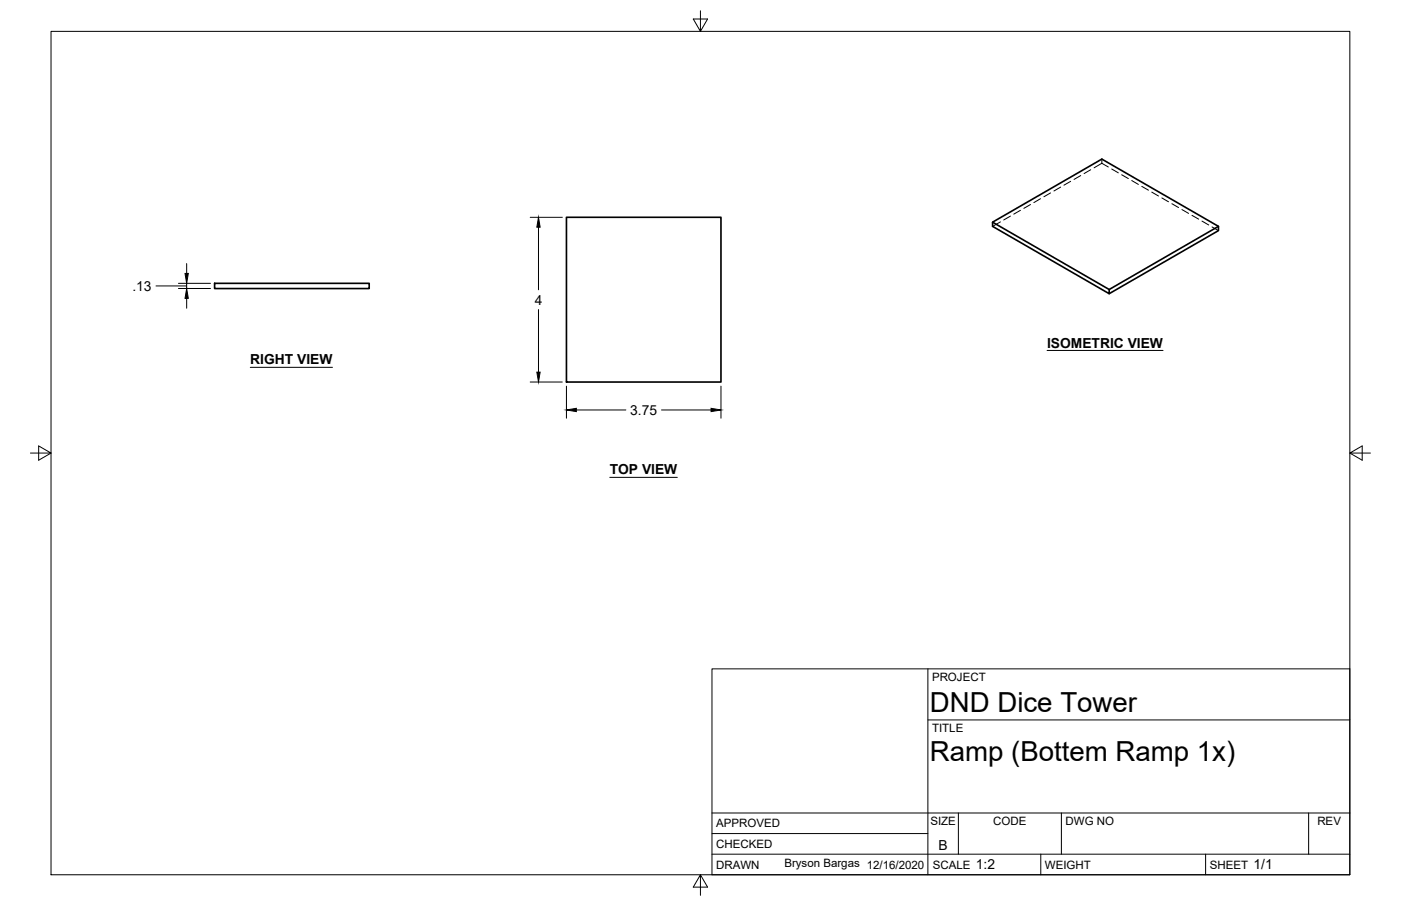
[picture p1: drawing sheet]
<svg xmlns="http://www.w3.org/2000/svg" width="432mm" height="279mm" viewBox="0 0 432 279" stroke-linecap="round" stroke-linejoin="round" font-family="sans-serif">
<!-- layer: Visible -->
<path d="M174.6 67h47.6v50.8h-47.6zM305.9 68.5l36 20.8M375.5 69.8l-33.6 19.5v1.3l-36-20.8v-1.3l33.7-19.4 35.9 20.7v1.3l-33.6 19.5M66.1 87.4h47.7v1.6h-47.7z" fill="none" stroke="#000" stroke-width=".51"/>
<!-- layer: Hidden -->
<g fill="none" stroke="#000" stroke-width=".31">
<path d="M323.8 59.5l-2.1 1.2M326.9 57.7l-2.1 1.2M330 55.9l-2.1 1.2M333.1 54.1l-2.1 1.2M336.2 52.3l-2.1 1.2M339.6 50.4l-2.4 1.4M339.6 49.1v1.3M339.6 50.4l2 1.1M342.6 52.1l2.1 1.2M345.7 53.9l2.1 1.2M348.8 55.7l2.1 1.2M351.9 57.5l2.1 1.2"/>
<path d="M355 59.2l2.1 1.3M308.3 68.4l-2.4 1.4M311.4 66.7l-2 1.1M314.5 64.9l-2 1.1M317.6 63.1l-2 1.2M320.7 61.3l-2.1 1.2M358.1 61l2.1 1.2M361.2 62.8l2 1.2M364.3 64.6l2 1.2M367.4 66.4l2 1.2M370.5 68.2l2 1.2M373.5 70l2 1.1"/>
</g>
<!-- layer: Border -->
<path d="M15.7 9.7h400.3v260.1h-400.3zM215.9 3.3v6.4l-2.2-3.8h4.4l-2.2 3.8M9.4 139.7h6.3l-3.8-2.2v4.4l3.8-2.2M416 139.7l3.8 2.2v-4.4l-3.8 2.2h6.4M215.9 269.8l2.2 3.8h-4.4l2.2-3.8v6.3" fill="none" stroke="#000" stroke-width=".31"/>
<!-- layer: Titleblock -->
<path d="M219.4 206.3h196.6v63.5h-196.6zM286 206.3v63.5M286 222h130M219.4 257.1h66.6M219.4 250.7h196.6M295.4 250.7v12.7M327.1 250.7v12.7M403.3 250.7v12.7M219.4 263.4h196.6M320.8 263.4v6.4M371.6 263.4v6.4" fill="none" stroke="#000" stroke-width=".31"/>
<!-- layer: Dimensions -->
<g fill="none" stroke="#000" stroke-width=".31">
<path d="M163.4 67h9.9M166 70.1v19.3M48.1 88.2h9.4M55 89h9.9M55 87.4h9.9M57.5 81.3v3M57.5 87.4v1.6M57.5 92v3.1M166 95.5v19.3M163.4 117.8h9.9M174.6 119.1v9.9M222.2 119.1v9.9"/>
<path d="M177.6 126.4h15.3M203.9 126.4h15.3"/>
</g>
<path d="M166 67l.5 3.1h-1zM57.5 89l.5 3h-1zM57 84.3h1l-.5 3.1zM165.5 114.8h1l-.5 3zM174.6 126.4l3-.5v1zM219.2 125.9l3 .5-3 .5z" fill="#000" stroke="#000" stroke-width=".31"/>
<!-- layer: Annotations -->
<path d="M77.2 113.3h25.3M322.7 108.1h35.8M187.9 147.2h20.9" fill="none" stroke="#000" stroke-width=".31"/>
<g font-size="8.5">
<text x="286.6" y="219.5">DND Dice Tower</text>
<text x="286.6" y="234.6">Ramp (Bottem Ramp 1x)</text>
</g>
<g font-size="4.3">
<text x="40.8" y="89.7">.13</text>
<text x="164.8" y="93.9">4</text>
<text x="322.7" y="107.2">ISOMETRIC VIEW</text>
<text x="77.2" y="112.4">RIGHT VIEW</text>
<text x="194.2" y="127.9">3.75</text>
<text x="187.9" y="146.3">TOP VIEW</text>
<text x="289.2" y="262.1">B</text>
<text x="300.8" y="268.1">1:2</text>
<text x="386.4" y="268.1">1/1</text>
</g>
<g font-size="3.5">
<text x="287.3" y="210.1">PROJECT</text>
<text x="287.3" y="225.8">TITLE</text>
<text x="220.7" y="255.2">APPROVED</text>
<text x="286.7" y="254.5">SIZE</text>
<text x="306.1" y="254.5">CODE</text>
<text x="328.4" y="254.5">DWG NO</text>
<text x="406" y="254.5">REV</text>
<text x="220.7" y="261.5">CHECKED</text>
<text x="220.7" y="267.9">DRAWN</text>
<text x="241.7" y="267.5">Bryson Bargas 12/16/2020</text>
<text x="287.5" y="267.9">SCALE</text>
<text x="322.1" y="267.9">WEIGHT</text>
<text x="372.9" y="267.9">SHEET</text>
</g>
</svg>
